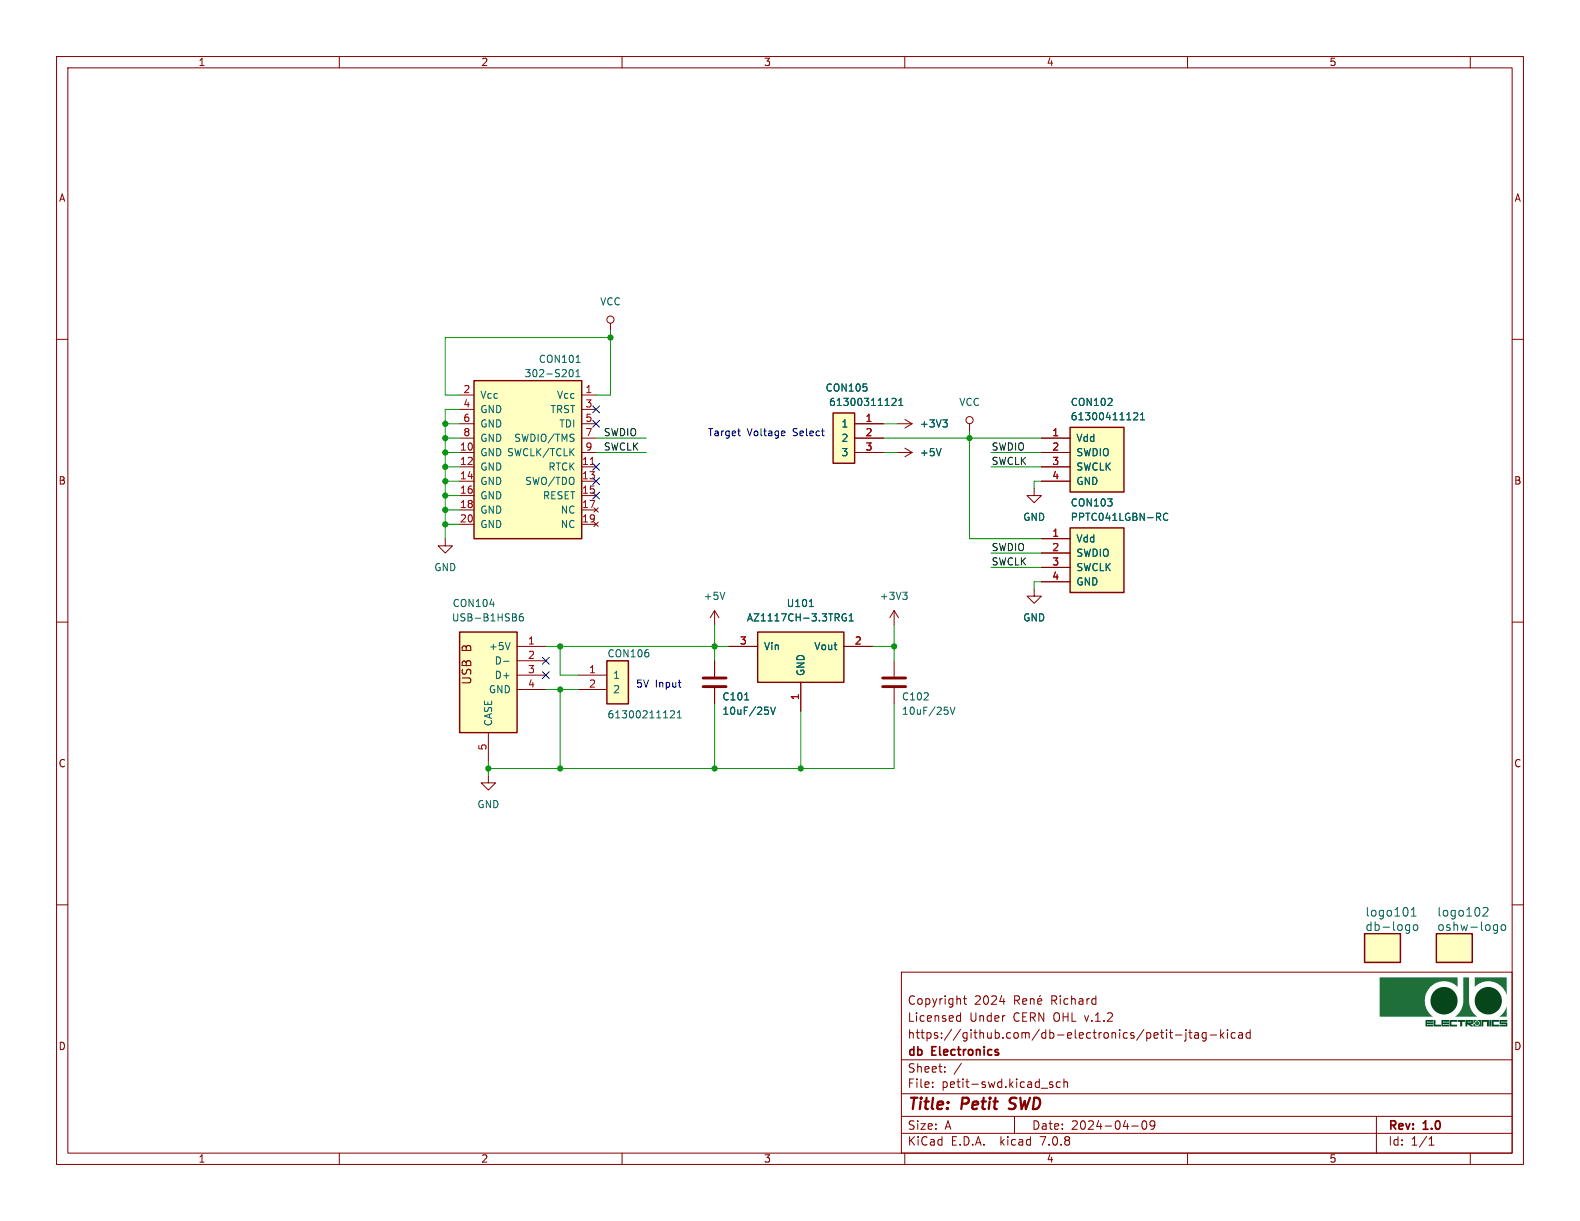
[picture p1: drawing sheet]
(kicad_sch (version 20230121) (generator eeschema)

 (paper "A")

 (title_block
  (title "Petit SWD")
  (date "2024-04-09")
  (rev "1.0")
  (company "db Electronics")
  (comment 1 "https://github.com/db-electronics/petit-jtag-kicad")
  (comment 2 "Licensed Under CERN OHL v.1.2")
  (comment 3 "Copyright 2024 René Richard"))

 (lib_symbols
  (symbol "AZ1117CH-3.3TRG1_1" (pin_names (offset 1.016)) (in_bom yes) (on_board yes)
   (property "Reference" "U" (at 1.27 3.175 0) (effects (font (size 1.27 1.27))))
   (property "Value" "AZ1117CH-3.3TRG1" (at 0 0.635 0) (effects (font (size 1.27 1.27)) (justify left bottom)))
   (property "Footprint" "db-smt:SOT-223" (at 15.875 6.985 0) (effects (font (size 1.524 1.524)) hide))
   (property "Datasheet" "https://www.diodes.com/assets/Datasheets/AZ1117C.pdf" (at 29.21 9.525 0) (effects (font (size 1.524 1.524)) hide))
   (property "Supplier" "www.digikey.ca" (at 10.16 19.05 0) (effects (font (size 1.27 1.27)) hide))
   (property "Supplier Number" "AZ1117CH-3.3TRG1DICT-ND" (at 17.78 11.43 0) (effects (font (size 1.524 1.524)) hide))
   (property "Description" "IC REG LINEAR 3.3V 800MA SOT223" (at 21.59 14.605 0) (effects (font (size 1.524 1.524)) hide))
   (symbol "AZ1117CH-3.3TRG1_1_0_1"
    (rectangle (start 0 0) (end 15.24 -8.89) (stroke (width 0.254) (type default)) (fill (type background))))
   (symbol "AZ1117CH-3.3TRG1_1_1_1"
    (pin power_in line (at 7.62 -13.97 90) (length 5.08) (name "GND" (effects (font (size 1.27 1.27)))) (number "1" (effects (font (size 1.27 1.27)))))
    (pin power_out line (at 20.32 -2.54 180) (length 5.08) (name "Vout" (effects (font (size 1.27 1.27)))) (number "2" (effects (font (size 1.27 1.27)))))
    (pin power_in line (at -5.08 -2.54 0) (length 5.08) (name "Vin" (effects (font (size 1.27 1.27)))) (number "3" (effects (font (size 1.27 1.27)))))))
  (symbol "db-artwork:logo" (pin_names (offset 1.016)) (in_bom yes) (on_board yes)
   (property "Reference" "logo" (at 0 6.35 0) (effects (font (size 1.524 1.524))))
   (property "Value" "logo" (at 0 3.81 0) (effects (font (size 1.524 1.524))))
   (property "Footprint" "" (at 0 0 0) (effects (font (size 1.524 1.524)) hide))
   (property "Datasheet" "" (at 0 0 0) (effects (font (size 1.524 1.524)) hide))
   (symbol "logo_0_1"
    (rectangle (start -2.54 2.54) (end 3.81 -2.54) (stroke (width 0.254) (type default)) (fill (type background)))))
  (symbol "db-connectors:HDR1X2" (pin_names (offset 1.016)) (in_bom yes) (on_board yes)
   (property "Reference" "CON" (at 2.54 3.81 0) (effects (font (size 1.27 1.27))))
   (property "Value" "61300211121" (at 6.985 1.27 0) (effects (font (size 1.27 1.27))))
   (property "Footprint" "db-thparts:HDR1X2" (at 1.905 12.7 0) (effects (font (size 1.524 1.524)) hide))
   (property "Datasheet" "https://www.we-online.com/katalog/datasheet/6130xx11121.pdf" (at 2.54 5.08 0) (effects (font (size 1.524 1.524)) hide))
   (property "Description" "CONN HEADER VERT 2POS 2.54MM" (at 7.62 10.16 0) (effects (font (size 1.524 1.524)) hide))
   (property "Supplier" "www.digikey.ca" (at 6.35 17.78 0) (effects (font (size 1.27 1.27)) hide))
   (property "Supplier Number" "732-5315-ND" (at 5.08 7.62 0) (effects (font (size 1.524 1.524)) hide))
   (symbol "HDR1X2_0_1"
    (rectangle (start 0 0) (end 3.81 -7.62) (stroke (width 0.254) (type default)) (fill (type background))))
   (symbol "HDR1X2_1_1"
    (pin passive line (at -5.08 -2.54 0) (length 5.08) (name "1" (effects (font (size 1.27 1.27)))) (number "1" (effects (font (size 1.27 1.27)))))
    (pin passive line (at -5.08 -5.08 0) (length 5.08) (name "2" (effects (font (size 1.27 1.27)))) (number "2" (effects (font (size 1.27 1.27)))))))
  (symbol "db-connectors:HDR1X3" (pin_names (offset 1.016)) (in_bom yes) (on_board yes)
   (property "Reference" "CON" (at 3.175 4.445 0) (effects (font (size 1.27 1.27))))
   (property "Value" "61300311121" (at 4.445 2.54 0) (effects (font (size 1.27 1.27))))
   (property "Footprint" "db-thparts:HDR1X3" (at 6.985 12.065 0) (effects (font (size 1.524 1.524)) hide))
   (property "Datasheet" "https://www.we-online.com/katalog/datasheet/6130xx11121.pdf" (at 6.35 14.732 0) (effects (font (size 1.524 1.524)) hide))
   (property "Description" "CONN HEADER VERT 3POS 2.54MM" (at 8.255 9.525 0) (effects (font (size 1.524 1.524)) hide))
   (property "Supplier" "www.digikey.ca" (at 3.302 17.272 0) (effects (font (size 1.27 1.27)) hide))
   (property "Supplier Number" "732-5316-ND" (at 5.715 6.985 0) (effects (font (size 1.524 1.524)) hide))
   (symbol "HDR1X3_0_1"
    (rectangle (start 0 0.635) (end 3.81 -8.255) (stroke (width 0.254) (type default)) (fill (type background))))
   (symbol "HDR1X3_1_1"
    (pin passive line (at -5.08 -1.27 0) (length 5.08) (name "1" (effects (font (size 1.27 1.27)))) (number "1" (effects (font (size 1.27 1.27)))))
    (pin passive line (at -5.08 -3.81 0) (length 5.08) (name "2" (effects (font (size 1.27 1.27)))) (number "2" (effects (font (size 1.27 1.27)))))
    (pin passive line (at -5.08 -6.35 0) (length 5.08) (name "3" (effects (font (size 1.27 1.27)))) (number "3" (effects (font (size 1.27 1.27)))))))
  (symbol "db-connectors:JTAG-2X10-HDR" (pin_names (offset 1.016)) (in_bom yes) (on_board yes)
   (property "Reference" "CON" (at 1.905 3.175 0) (effects (font (size 1.27 1.27))))
   (property "Value" "302-S201" (at 5.08 1.27 0) (effects (font (size 1.27 1.27))))
   (property "Footprint" "db-thparts:HDR2X10-JTAG" (at 12.7 11.43 0) (effects (font (size 1.27 1.27)) hide))
   (property "Datasheet" "http://www.on-shore.com/wp-content/uploads/2018/04/302-SXX1.pdf" (at 35.56 8.89 0) (effects (font (size 1.27 1.27)) hide))
   (property "Description" "CONN HEADER VERT 20POS 2.54MM" (at 8.89 16.51 0) (effects (font (size 1.27 1.27)) hide))
   (property "Supplier" "www.digikey.ca" (at 6.985 6.985 0) (effects (font (size 1.27 1.27)) hide))
   (property "Supplier Number" "ED10524-ND" (at 6.35 13.97 0) (effects (font (size 1.27 1.27)) hide))
   (symbol "JTAG-2X10-HDR_0_1"
    (rectangle (start 0 0) (end 19.05 -27.94) (stroke (width 0.254) (type default)) (fill (type background))))
   (symbol "JTAG-2X10-HDR_1_1"
    (pin power_in line (at -2.54 -2.54 0) (length 2.54) (name "Vcc" (effects (font (size 1.27 1.27)))) (number "1" (effects (font (size 1.27 1.27)))))
    (pin power_in line (at 21.59 -12.7 180) (length 2.54) (name "GND" (effects (font (size 1.27 1.27)))) (number "10" (effects (font (size 1.27 1.27)))))
    (pin bidirectional line (at -2.54 -15.24 0) (length 2.54) (name "RTCK" (effects (font (size 1.27 1.27)))) (number "11" (effects (font (size 1.27 1.27)))))
    (pin power_in line (at 21.59 -15.24 180) (length 2.54) (name "GND" (effects (font (size 1.27 1.27)))) (number "12" (effects (font (size 1.27 1.27)))))
    (pin bidirectional line (at -2.54 -17.78 0) (length 2.54) (name "SWO/TDO" (effects (font (size 1.27 1.27)))) (number "13" (effects (font (size 1.27 1.27)))))
    (pin power_in line (at 21.59 -17.78 180) (length 2.54) (name "GND" (effects (font (size 1.27 1.27)))) (number "14" (effects (font (size 1.27 1.27)))))
    (pin bidirectional line (at -2.54 -20.32 0) (length 2.54) (name "RESET" (effects (font (size 1.27 1.27)))) (number "15" (effects (font (size 1.27 1.27)))))
    (pin power_in line (at 21.59 -20.32 180) (length 2.54) (name "GND" (effects (font (size 1.27 1.27)))) (number "16" (effects (font (size 1.27 1.27)))))
    (pin no_connect line (at -2.54 -22.86 0) (length 2.54) (name "NC" (effects (font (size 1.27 1.27)))) (number "17" (effects (font (size 1.27 1.27)))))
    (pin power_in line (at 21.59 -22.86 180) (length 2.54) (name "GND" (effects (font (size 1.27 1.27)))) (number "18" (effects (font (size 1.27 1.27)))))
    (pin no_connect line (at -2.54 -25.4 0) (length 2.54) (name "NC" (effects (font (size 1.27 1.27)))) (number "19" (effects (font (size 1.27 1.27)))))
    (pin power_in line (at 21.59 -2.54 180) (length 2.54) (name "Vcc" (effects (font (size 1.27 1.27)))) (number "2" (effects (font (size 1.27 1.27)))))
    (pin power_in line (at 21.59 -25.4 180) (length 2.54) (name "GND" (effects (font (size 1.27 1.27)))) (number "20" (effects (font (size 1.27 1.27)))))
    (pin bidirectional line (at -2.54 -5.08 0) (length 2.54) (name "TRST" (effects (font (size 1.27 1.27)))) (number "3" (effects (font (size 1.27 1.27)))))
    (pin power_in line (at 21.59 -5.08 180) (length 2.54) (name "GND" (effects (font (size 1.27 1.27)))) (number "4" (effects (font (size 1.27 1.27)))))
    (pin bidirectional line (at -2.54 -7.62 0) (length 2.54) (name "TDI" (effects (font (size 1.27 1.27)))) (number "5" (effects (font (size 1.27 1.27)))))
    (pin power_in line (at 21.59 -7.62 180) (length 2.54) (name "GND" (effects (font (size 1.27 1.27)))) (number "6" (effects (font (size 1.27 1.27)))))
    (pin bidirectional line (at -2.54 -10.16 0) (length 2.54) (name "SWDIO/TMS" (effects (font (size 1.27 1.27)))) (number "7" (effects (font (size 1.27 1.27)))))
    (pin power_in line (at 21.59 -10.16 180) (length 2.54) (name "GND" (effects (font (size 1.27 1.27)))) (number "8" (effects (font (size 1.27 1.27)))))
    (pin bidirectional line (at -2.54 -12.7 0) (length 2.54) (name "SWCLK/TCLK" (effects (font (size 1.27 1.27)))) (number "9" (effects (font (size 1.27 1.27)))))))
  (symbol "db-connectors:SWD_HDR1X4" (pin_names (offset 1.016)) (in_bom yes) (on_board yes)
   (property "Reference" "CON" (at 2.54 3.81 0) (effects (font (size 1.27 1.27))))
   (property "Value" "61300411121" (at 6.985 1.905 0) (effects (font (size 1.27 1.27))))
   (property "Footprint" "db-thparts:HDR1X4" (at 6.985 12.065 0) (effects (font (size 1.524 1.524)) hide))
   (property "Datasheet" "https://www.we-online.com/katalog/datasheet/6130xx11121.pdf" (at 6.35 15.24 0) (effects (font (size 1.524 1.524)) hide))
   (property "Description" "CONN HEADER VERT 4POS 2.54MM" (at 8.255 9.525 0) (effects (font (size 1.524 1.524)) hide))
   (property "Supplier" "www.digikey.ca" (at 5.715 6.985 0) (effects (font (size 1.524 1.524)) hide))
   (property "Supplier Number" "732-5317-ND" (at 1.905 18.415 0) (effects (font (size 1.27 1.27)) hide))
   (symbol "SWD_HDR1X4_0_1"
    (rectangle (start 0 0.635) (end 9.525 -10.795) (stroke (width 0.254) (type default)) (fill (type background))))
   (symbol "SWD_HDR1X4_1_1"
    (pin passive line (at -5.08 -1.27 0) (length 5.08) (name "Vdd" (effects (font (size 1.27 1.27)))) (number "1" (effects (font (size 1.27 1.27)))))
    (pin passive line (at -5.08 -3.81 0) (length 5.08) (name "SWDIO" (effects (font (size 1.27 1.27)))) (number "2" (effects (font (size 1.27 1.27)))))
    (pin passive line (at -5.08 -6.35 0) (length 5.08) (name "SWCLK" (effects (font (size 1.27 1.27)))) (number "3" (effects (font (size 1.27 1.27)))))
    (pin passive line (at -5.08 -8.89 0) (length 5.08) (name "GND" (effects (font (size 1.27 1.27)))) (number "4" (effects (font (size 1.27 1.27)))))))
  (symbol "db-connectors:SWD_RCP1X4_RA" (pin_names (offset 1.016)) (in_bom yes) (on_board yes)
   (property "Reference" "CON" (at 3.175 4.445 0) (effects (font (size 1.27 1.27))))
   (property "Value" "PPTC041LGBN-RC" (at 4.445 2.54 0) (effects (font (size 1.27 1.27))))
   (property "Footprint" "db-thparts:RCP1X4_RA" (at 6.985 12.065 0) (effects (font (size 1.524 1.524)) hide))
   (property "Datasheet" "https://mm.digikey.com/Volume0/opasdata/d220001/medias/docus/937/Female_Headers.100_DS.pdf" (at 6.35 15.24 0) (effects (font (size 1.524 1.524)) hide))
   (property "Description" "CONN HDR 4POS 0.1 TIN PCB R/A" (at 8.255 9.525 0) (effects (font (size 1.524 1.524)) hide))
   (property "Supplier" "www.digikey.ca" (at 5.715 6.985 0) (effects (font (size 1.524 1.524)) hide))
   (property "Supplier Number" "S5440-ND" (at 1.905 18.415 0) (effects (font (size 1.27 1.27)) hide))
   (symbol "SWD_RCP1X4_RA_0_1"
    (rectangle (start 0 0.635) (end 9.525 -10.795) (stroke (width 0.254) (type default)) (fill (type background))))
   (symbol "SWD_RCP1X4_RA_1_1"
    (pin passive line (at -5.08 -1.27 0) (length 5.08) (name "Vdd" (effects (font (size 1.27 1.27)))) (number "1" (effects (font (size 1.27 1.27)))))
    (pin passive line (at -5.08 -3.81 0) (length 5.08) (name "SWDIO" (effects (font (size 1.27 1.27)))) (number "2" (effects (font (size 1.27 1.27)))))
    (pin passive line (at -5.08 -6.35 0) (length 5.08) (name "SWCLK" (effects (font (size 1.27 1.27)))) (number "3" (effects (font (size 1.27 1.27)))))
    (pin passive line (at -5.08 -8.89 0) (length 5.08) (name "GND" (effects (font (size 1.27 1.27)))) (number "4" (effects (font (size 1.27 1.27)))))))
  (symbol "db-connectors:USB-B1HSB6" (pin_names (offset 1.016)) (in_bom yes) (on_board yes)
   (property "Reference" "CON" (at 2.54 3.175 0) (effects (font (size 1.27 1.27))))
   (property "Value" "USB-B1HSB6" (at 6.35 1.27 0) (effects (font (size 1.27 1.27))))
   (property "Footprint" "db-thparts:USB-B1HSxx" (at 14.605 12.065 0) (effects (font (size 1.524 1.524)) hide))
   (property "Datasheet" "http://www.on-shore.com/wp-content/uploads/2015/09/usb-b1hsxx.pdf" (at 44.45 5.715 0) (effects (font (size 1.524 1.524)) hide))
   (property "Description" "CONN USB TYPE B R/A BLACK" (at 18.415 7.62 0) (effects (font (size 1.524 1.524)) hide))
   (property "Supplier" "www.digikey.ca" (at 7.62 13.97 0) (effects (font (size 1.27 1.27)) hide))
   (property "Supplier Number" "ED2983-ND" (at 7.62 10.16 0) (effects (font (size 1.524 1.524)) hide))
   (symbol "USB-B1HSB6_0_0"
    (rectangle (start 0 0) (end 10.16 -17.78) (stroke (width 0.254) (type default)) (fill (type background)))
    (text "USB B" (at 8.89 -5.715 900) (effects (font (size 1.524 1.524)))))
   (symbol "USB-B1HSB6_1_1"
    (pin passive line (at -5.08 -2.54 0) (length 5.08) (name "+5V" (effects (font (size 1.27 1.27)))) (number "1" (effects (font (size 1.27 1.27)))))
    (pin passive line (at -5.08 -5.08 0) (length 5.08) (name "D-" (effects (font (size 1.27 1.27)))) (number "2" (effects (font (size 1.27 1.27)))))
    (pin passive line (at -5.08 -7.62 0) (length 5.08) (name "D+" (effects (font (size 1.27 1.27)))) (number "3" (effects (font (size 1.27 1.27)))))
    (pin passive line (at -5.08 -10.16 0) (length 5.08) (name "GND" (effects (font (size 1.27 1.27)))) (number "4" (effects (font (size 1.27 1.27)))))
    (pin passive line (at 5.08 -22.86 90) (length 5.08) (name "CASE" (effects (font (size 1.27 1.27)))) (number "5" (effects (font (size 1.27 1.27)))))))
  (symbol "db-passives:C_0805" (pin_numbers hide) (pin_names (offset 0.254)) (in_bom yes) (on_board yes)
   (property "Reference" "C" (at 0.635 2.54 0) (effects (font (size 1.27 1.27)) (justify left)))
   (property "Value" "C_0805" (at 0.635 -2.54 0) (effects (font (size 1.27 1.27)) (justify left)))
   (property "Footprint" "db-smt:0805" (at 0.9652 -3.81 0) (effects (font (size 0.762 0.762)) hide))
   (property "Datasheet" "" (at 0.635 2.54 0) (effects (font (size 1.524 1.524)) hide))
   (property "Description" "#ND" (at 3.175 7.62 0) (effects (font (size 1.524 1.524)) hide))
   (property "Supplier" "#ND" (at 3.175 5.08 0) (effects (font (size 1.524 1.524)) hide))
   (property "Supplier Number" "#ND" (at 3.175 10.16 0) (effects (font (size 1.27 1.27)) hide))
   (symbol "C_0805_0_1"
    (polyline (pts (xy -2.032 -0.762) (xy 2.032 -0.762)) (stroke (width 0.508) (type default)) (fill (type none)))
    (polyline (pts (xy -2.032 0.762) (xy 2.032 0.762)) (stroke (width 0.508) (type default)) (fill (type none))))
   (symbol "C_0805_1_1"
    (pin passive line (at 0 3.81 270) (length 2.794) (name "~" (effects (font (size 1.016 1.016)))) (number "1" (effects (font (size 1.016 1.016)))))
    (pin passive line (at 0 -3.81 90) (length 2.794) (name "~" (effects (font (size 1.016 1.016)))) (number "2" (effects (font (size 1.016 1.016)))))))
  (symbol "power:+3V3" (power) (pin_names (offset 0)) (in_bom yes) (on_board yes)
   (property "Reference" "#PWR" (at 0 -3.81 0) (effects (font (size 1.27 1.27)) hide))
   (property "Value" "+3V3" (at 0 3.556 0) (effects (font (size 1.27 1.27))))
   (property "Footprint" "" (at 0 0 0) (effects (font (size 1.27 1.27)) hide))
   (property "Datasheet" "" (at 0 0 0) (effects (font (size 1.27 1.27)) hide))
   (symbol "+3V3_0_1"
    (polyline (pts (xy -0.762 1.27) (xy 0 2.54)) (stroke (width 0) (type default)) (fill (type none)))
    (polyline (pts (xy 0 0) (xy 0 2.54)) (stroke (width 0) (type default)) (fill (type none)))
    (polyline (pts (xy 0 2.54) (xy 0.762 1.27)) (stroke (width 0) (type default)) (fill (type none))))
   (symbol "+3V3_1_1"
    (pin power_in line (at 0 0 90) (length 0) hide (name "+3V3" (effects (font (size 1.27 1.27)))) (number "1" (effects (font (size 1.27 1.27)))))))
  (symbol "power:+5V" (power) (pin_names (offset 0)) (in_bom yes) (on_board yes)
   (property "Reference" "#PWR" (at 0 -3.81 0) (effects (font (size 1.27 1.27)) hide))
   (property "Value" "+5V" (at 0 3.556 0) (effects (font (size 1.27 1.27))))
   (property "Footprint" "" (at 0 0 0) (effects (font (size 1.27 1.27)) hide))
   (property "Datasheet" "" (at 0 0 0) (effects (font (size 1.27 1.27)) hide))
   (symbol "+5V_0_1"
    (polyline (pts (xy -0.762 1.27) (xy 0 2.54)) (stroke (width 0) (type default)) (fill (type none)))
    (polyline (pts (xy 0 0) (xy 0 2.54)) (stroke (width 0) (type default)) (fill (type none)))
    (polyline (pts (xy 0 2.54) (xy 0.762 1.27)) (stroke (width 0) (type default)) (fill (type none))))
   (symbol "+5V_1_1"
    (pin power_in line (at 0 0 90) (length 0) hide (name "+5V" (effects (font (size 1.27 1.27)))) (number "1" (effects (font (size 1.27 1.27)))))))
  (symbol "power:GND" (power) (pin_names (offset 0)) (in_bom yes) (on_board yes)
   (property "Reference" "#PWR" (at 0 -6.35 0) (effects (font (size 1.27 1.27)) hide))
   (property "Value" "GND" (at 0 -3.81 0) (effects (font (size 1.27 1.27))))
   (property "Footprint" "" (at 0 0 0) (effects (font (size 1.27 1.27)) hide))
   (property "Datasheet" "" (at 0 0 0) (effects (font (size 1.27 1.27)) hide))
   (symbol "GND_0_1"
    (polyline (pts (xy 0 0) (xy 0 -1.27) (xy 1.27 -1.27) (xy 0 -2.54) (xy -1.27 -1.27) (xy 0 -1.27)) (stroke (width 0) (type default)) (fill (type none))))
   (symbol "GND_1_1"
    (pin power_in line (at 0 0 270) (length 0) hide (name "GND" (effects (font (size 1.27 1.27)))) (number "1" (effects (font (size 1.27 1.27)))))))
  (symbol "power:VCC" (power) (pin_names (offset 0)) (in_bom yes) (on_board yes)
   (property "Reference" "#PWR" (at 0 -3.81 0) (effects (font (size 1.27 1.27)) hide))
   (property "Value" "VCC" (at 0 3.81 0) (effects (font (size 1.27 1.27))))
   (property "Footprint" "" (at 0 0 0) (effects (font (size 1.27 1.27)) hide))
   (property "Datasheet" "" (at 0 0 0) (effects (font (size 1.27 1.27)) hide))
   (symbol "VCC_0_1"
    (polyline (pts (xy 0 0) (xy 0 1.27)) (stroke (width 0) (type default)) (fill (type none)))
    (circle (center 0 1.905) (radius 0.635) (stroke (width 0) (type default)) (fill (type none))))
   (symbol "VCC_1_1"
    (pin power_in line (at 0 0 90) (length 0) hide (name "VCC" (effects (font (size 1.27 1.27)))) (number "1" (effects (font (size 1.27 1.27))))))))

 (junction (at 78.74 90.17) (diameter 0) (color 0 0 0 0))
 (junction (at 78.74 85.09) (diameter 0) (color 0 0 0 0))
 (junction (at 78.74 77.47) (diameter 0) (color 0 0 0 0))
 (junction (at 86.36 135.89) (diameter 0) (color 0 0 0 0))
 (junction (at 99.06 135.89) (diameter 0) (color 0 0 0 0))
 (junction (at 107.95 59.69) (diameter 0) (color 0 0 0 0))
 (junction (at 126.365 114.3) (diameter 0) (color 0 0 0 0))
 (junction (at 78.74 92.71) (diameter 0) (color 0 0 0 0))
 (junction (at 78.74 80.01) (diameter 0) (color 0 0 0 0))
 (junction (at 126.365 135.89) (diameter 0) (color 0 0 0 0))
 (junction (at 78.74 74.93) (diameter 0) (color 0 0 0 0))
 (junction (at 158.115 114.3) (diameter 0) (color 0 0 0 0))
 (junction (at 171.45 77.47) (diameter 0) (color 0 0 0 0))
 (junction (at 99.06 121.92) (diameter 0) (color 0 0 0 0))
 (junction (at 78.74 82.55) (diameter 0) (color 0 0 0 0))
 (junction (at 141.605 135.89) (diameter 0) (color 0 0 0 0))
 (junction (at 78.74 87.63) (diameter 0) (color 0 0 0 0))
 (junction (at 99.06 114.3) (diameter 0) (color 0 0 0 0))

 (no_connect (at 96.52 119.38))
 (no_connect (at 105.41 72.39))
 (no_connect (at 105.41 82.55))
 (no_connect (at 105.41 74.93))
 (no_connect (at 105.41 87.63))
 (no_connect (at 105.41 85.09))
 (no_connect (at 96.52 116.84))

 (wire (pts (xy 96.52 114.3) (xy 99.06 114.3)) (stroke (width 0) (type default)))
 (wire (pts (xy 78.74 85.09) (xy 81.28 85.09)) (stroke (width 0) (type default)))
 (wire (pts (xy 158.115 110.49) (xy 158.115 114.3)) (stroke (width 0) (type default)))
 (wire (pts (xy 105.41 77.47) (xy 114.3 77.47)) (stroke (width 0) (type default)))
 (wire (pts (xy 107.95 59.69) (xy 107.95 69.85)) (stroke (width 0) (type default)))
 (wire (pts (xy 184.15 95.25) (xy 171.45 95.25)) (stroke (width 0) (type default)))
 (wire (pts (xy 78.74 87.63) (xy 78.74 90.17)) (stroke (width 0) (type default)))
 (wire (pts (xy 86.36 135.89) (xy 86.36 137.16)) (stroke (width 0) (type default)))
 (wire (pts (xy 141.605 125.73) (xy 141.605 135.89)) (stroke (width 0) (type default)))
 (wire (pts (xy 126.365 114.3) (xy 126.365 110.49)) (stroke (width 0) (type default)))
 (wire (pts (xy 78.74 82.55) (xy 81.28 82.55)) (stroke (width 0) (type default)))
 (wire (pts (xy 126.365 114.3) (xy 126.365 116.84)) (stroke (width 0) (type default)))
 (wire (pts (xy 175.26 97.79) (xy 184.15 97.79)) (stroke (width 0) (type default)))
 (wire (pts (xy 78.74 85.09) (xy 78.74 87.63)) (stroke (width 0) (type default)))
 (wire (pts (xy 175.26 80.01) (xy 184.15 80.01)) (stroke (width 0) (type default)))
 (wire (pts (xy 126.365 135.89) (xy 99.06 135.89)) (stroke (width 0) (type default)))
 (wire (pts (xy 96.52 121.92) (xy 99.06 121.92)) (stroke (width 0) (type default)))
 (wire (pts (xy 99.06 114.3) (xy 126.365 114.3)) (stroke (width 0) (type default)))
 (wire (pts (xy 78.74 74.93) (xy 78.74 77.47)) (stroke (width 0) (type default)))
 (wire (pts (xy 126.365 114.3) (xy 128.905 114.3)) (stroke (width 0) (type default)))
 (wire (pts (xy 102.235 119.38) (xy 99.06 119.38)) (stroke (width 0) (type default)))
 (wire (pts (xy 78.74 74.93) (xy 81.28 74.93)) (stroke (width 0) (type default)))
 (wire (pts (xy 158.115 135.89) (xy 141.605 135.89)) (stroke (width 0) (type default)))
 (wire (pts (xy 78.74 59.69) (xy 107.95 59.69)) (stroke (width 0) (type default)))
 (wire (pts (xy 78.74 69.85) (xy 78.74 59.69)) (stroke (width 0) (type default)))
 (wire (pts (xy 141.605 135.89) (xy 126.365 135.89)) (stroke (width 0) (type default)))
 (wire (pts (xy 78.74 77.47) (xy 81.28 77.47)) (stroke (width 0) (type default)))
 (wire (pts (xy 156.21 80.01) (xy 158.75 80.01)) (stroke (width 0) (type default)))
 (wire (pts (xy 171.45 77.47) (xy 184.15 77.47)) (stroke (width 0) (type default)))
 (wire (pts (xy 184.15 102.87) (xy 182.88 102.87)) (stroke (width 0) (type default)))
 (wire (pts (xy 78.74 87.63) (xy 81.28 87.63)) (stroke (width 0) (type default)))
 (wire (pts (xy 99.06 121.92) (xy 102.235 121.92)) (stroke (width 0) (type default)))
 (wire (pts (xy 81.28 69.85) (xy 78.74 69.85)) (stroke (width 0) (type default)))
 (wire (pts (xy 99.06 121.92) (xy 99.06 135.89)) (stroke (width 0) (type default)))
 (wire (pts (xy 78.74 92.71) (xy 78.74 95.25)) (stroke (width 0) (type default)))
 (wire (pts (xy 86.36 135.89) (xy 99.06 135.89)) (stroke (width 0) (type default)))
 (wire (pts (xy 78.74 80.01) (xy 78.74 82.55)) (stroke (width 0) (type default)))
 (wire (pts (xy 99.06 119.38) (xy 99.06 114.3)) (stroke (width 0) (type default)))
 (wire (pts (xy 78.74 92.71) (xy 81.28 92.71)) (stroke (width 0) (type default)))
 (wire (pts (xy 107.95 58.42) (xy 107.95 59.69)) (stroke (width 0) (type default)))
 (wire (pts (xy 156.21 77.47) (xy 171.45 77.47)) (stroke (width 0) (type default)))
 (wire (pts (xy 78.74 72.39) (xy 78.74 74.93)) (stroke (width 0) (type default)))
 (wire (pts (xy 78.74 82.55) (xy 78.74 85.09)) (stroke (width 0) (type default)))
 (wire (pts (xy 107.95 69.85) (xy 105.41 69.85)) (stroke (width 0) (type default)))
 (wire (pts (xy 182.88 85.09) (xy 182.88 86.36)) (stroke (width 0) (type default)))
 (wire (pts (xy 78.74 77.47) (xy 78.74 80.01)) (stroke (width 0) (type default)))
 (wire (pts (xy 86.36 134.62) (xy 86.36 135.89)) (stroke (width 0) (type default)))
 (wire (pts (xy 184.15 85.09) (xy 182.88 85.09)) (stroke (width 0) (type default)))
 (wire (pts (xy 156.21 74.93) (xy 158.75 74.93)) (stroke (width 0) (type default)))
 (wire (pts (xy 78.74 90.17) (xy 78.74 92.71)) (stroke (width 0) (type default)))
 (wire (pts (xy 175.26 100.33) (xy 184.15 100.33)) (stroke (width 0) (type default)))
 (wire (pts (xy 158.115 124.46) (xy 158.115 135.89)) (stroke (width 0) (type default)))
 (wire (pts (xy 78.74 80.01) (xy 81.28 80.01)) (stroke (width 0) (type default)))
 (wire (pts (xy 158.115 114.3) (xy 158.115 116.84)) (stroke (width 0) (type default)))
 (wire (pts (xy 105.41 80.01) (xy 114.3 80.01)) (stroke (width 0) (type default)))
 (wire (pts (xy 182.88 102.87) (xy 182.88 104.14)) (stroke (width 0) (type default)))
 (wire (pts (xy 78.74 90.17) (xy 81.28 90.17)) (stroke (width 0) (type default)))
 (wire (pts (xy 81.28 72.39) (xy 78.74 72.39)) (stroke (width 0) (type default)))
 (wire (pts (xy 175.26 82.55) (xy 184.15 82.55)) (stroke (width 0) (type default)))
 (wire (pts (xy 171.45 77.47) (xy 171.45 76.2)) (stroke (width 0) (type default)))
 (wire (pts (xy 171.45 95.25) (xy 171.45 77.47)) (stroke (width 0) (type default)))
 (wire (pts (xy 154.305 114.3) (xy 158.115 114.3)) (stroke (width 0) (type default)))
 (wire (pts (xy 126.365 124.46) (xy 126.365 135.89)) (stroke (width 0) (type default)))

 (image (at 255.27 177.165) (scale 0.22185)
  (data))

 (text "Target Voltage Select" (at 125.095 77.47 0) (effects (font (size 1.27 1.27)) (justify left bottom)))
 (text "5V Input" (at 112.395 121.92 0) (effects (font (size 1.27 1.27)) (justify left bottom)))

 (label "SWCLK" (at 175.26 100.33 0) (fields_autoplaced) (effects (font (size 1.27 1.27)) (justify left bottom)))
 (label "SWDIO" (at 175.26 97.79 0) (fields_autoplaced) (effects (font (size 1.27 1.27)) (justify left bottom)))
 (label "SWCLK" (at 106.68 80.01 0) (fields_autoplaced) (effects (font (size 1.27 1.27)) (justify left bottom)))
 (label "SWDIO" (at 175.26 80.01 0) (fields_autoplaced) (effects (font (size 1.27 1.27)) (justify left bottom)))
 (label "SWCLK" (at 175.26 82.55 0) (fields_autoplaced) (effects (font (size 1.27 1.27)) (justify left bottom)))
 (label "SWDIO" (at 106.68 77.47 0) (fields_autoplaced) (effects (font (size 1.27 1.27)) (justify left bottom)))

 (symbol (lib_id "power:GND") (at 182.88 86.36 0) (unit 1) (in_bom yes) (on_board yes) (dnp no) (fields_autoplaced)
  (property "Reference" "#PWR0104" (at 182.88 92.71 0) (effects (font (size 1.27 1.27)) hide))
  (property "Value" "GND" (at 182.88 91.44 0) (effects (font (size 1.27 1.27))))
  (property "Footprint" "" (at 182.88 86.36 0) (effects (font (size 1.27 1.27)) hide))
  (property "Datasheet" "" (at 182.88 86.36 0) (effects (font (size 1.27 1.27)) hide)) (pin "1"))

 (symbol (lib_id "db-passives:C_0805") (at 158.115 120.65 0) (unit 1) (in_bom yes) (on_board yes) (dnp no)
  (property "Reference" "C102" (at 159.385 123.19 0) (effects (font (size 1.27 1.27)) (justify left)))
  (property "Value" "10uF/25V" (at 159.385 125.73 0) (effects (font (size 1.27 1.27)) (justify left)))
  (property "Footprint" "db-smt:0805" (at 159.0802 124.46 0) (effects (font (size 0.762 0.762)) hide))
  (property "Datasheet" "https://mm.digikey.com/Volume0/opasdata/d220001/medias/docus/5545/CL21A106KAYNNNE%20Spec.pdf" (at 158.75 118.11 0) (effects (font (size 1.524 1.524)) hide))
  (property "Description" "CAP CER 10UF 25V X5R 0805" (at 161.29 113.03 0) (effects (font (size 1.524 1.524)) hide))
  (property "Supplier" "www.digikey.ca" (at 161.29 115.57 0) (effects (font (size 1.524 1.524)) hide))
  (property "Supplier Number" "1276-2891-1-ND" (at 161.29 110.49 0) (effects (font (size 1.27 1.27)) hide)) (pin "1") (pin "2"))

 (symbol (lib_name "AZ1117CH-3.3TRG1_1") (lib_id "db-sem:AZ1117CH-3.3TRG1") (at 133.985 111.76 0) (unit 1) (in_bom yes) (on_board yes) (dnp no) (fields_autoplaced)
  (property "Reference" "U101" (at 141.605 106.68 0) (effects (font (size 1.27 1.27))))
  (property "Value" "AZ1117CH-3.3TRG1" (at 141.605 109.22 0) (effects (font (size 1.27 1.27))))
  (property "Footprint" "db-smt:SOT-223" (at 149.86 104.775 0) (effects (font (size 1.524 1.524)) hide))
  (property "Datasheet" "https://www.diodes.com/assets/Datasheets/AZ1117C.pdf" (at 163.195 102.235 0) (effects (font (size 1.524 1.524)) hide))
  (property "Supplier" "www.digikey.ca" (at 144.145 92.71 0) (effects (font (size 1.27 1.27)) hide))
  (property "Supplier Number" "AZ1117CH-3.3TRG1DICT-ND" (at 151.765 100.33 0) (effects (font (size 1.524 1.524)) hide))
  (property "Description" "IC REG LINEAR 3.3V 800MA SOT223" (at 155.575 97.155 0) (effects (font (size 1.524 1.524)) hide)) (pin "1") (pin "2") (pin "3"))

 (symbol (lib_id "db-connectors:SWD_HDR1X4") (at 189.23 76.2 0) (unit 1) (in_bom yes) (on_board yes) (dnp no)
  (property "Reference" "CON102" (at 189.23 71.12 0) (effects (font (size 1.27 1.27)) (justify left)))
  (property "Value" "61300411121" (at 189.23 73.66 0) (effects (font (size 1.27 1.27)) (justify left)))
  (property "Footprint" "db-thparts:HDR1X4" (at 196.215 64.135 0) (effects (font (size 1.524 1.524)) hide))
  (property "Datasheet" "https://www.we-online.com/katalog/datasheet/6130xx11121.pdf" (at 195.58 60.96 0) (effects (font (size 1.524 1.524)) hide))
  (property "Description" "CONN HEADER VERT 4POS 2.54MM" (at 197.485 66.675 0) (effects (font (size 1.524 1.524)) hide))
  (property "Supplier" "www.digikey.ca" (at 194.945 69.215 0) (effects (font (size 1.524 1.524)) hide))
  (property "Supplier Number" "732-5317-ND" (at 191.135 57.785 0) (effects (font (size 1.27 1.27)) hide)) (pin "1") (pin "2") (pin "3") (pin "4"))

 (symbol (lib_id "db-connectors:HDR1X2") (at 107.315 116.84 0) (unit 1) (in_bom yes) (on_board yes) (dnp no)
  (property "Reference" "CON106" (at 107.315 115.57 0) (effects (font (size 1.27 1.27)) (justify left)))
  (property "Value" "61300211121" (at 107.315 126.365 0) (effects (font (size 1.27 1.27)) (justify left)))
  (property "Footprint" "db-thparts:HDR1X2" (at 109.22 104.14 0) (effects (font (size 1.524 1.524)) hide))
  (property "Datasheet" "https://www.we-online.com/katalog/datasheet/6130xx11121.pdf" (at 109.855 111.76 0) (effects (font (size 1.524 1.524)) hide))
  (property "Description" "CONN HEADER VERT 2POS 2.54MM" (at 114.935 106.68 0) (effects (font (size 1.524 1.524)) hide))
  (property "Supplier" "www.digikey.ca" (at 113.665 99.06 0) (effects (font (size 1.27 1.27)) hide))
  (property "Supplier Number" "732-5315-ND" (at 112.395 109.22 0) (effects (font (size 1.524 1.524)) hide)) (pin "1") (pin "2"))

 (symbol (lib_id "db-connectors:USB-B1HSB6") (at 91.44 111.76 0) (mirror y) (unit 1) (in_bom yes) (on_board yes) (dnp no)
  (property "Reference" "CON104" (at 83.82 106.68 0) (effects (font (size 1.27 1.27))))
  (property "Value" "USB-B1HSB6" (at 86.36 109.22 0) (effects (font (size 1.27 1.27))))
  (property "Footprint" "db-thparts:USB-B1HSxx" (at 76.835 99.695 0) (effects (font (size 1.524 1.524)) hide))
  (property "Datasheet" "http://www.on-shore.com/wp-content/uploads/2015/09/usb-b1hsxx.pdf" (at 46.99 106.045 0) (effects (font (size 1.524 1.524)) hide))
  (property "Description" "CONN USB TYPE B R/A BLACK" (at 73.025 104.14 0) (effects (font (size 1.524 1.524)) hide))
  (property "Supplier" "www.digikey.ca" (at 83.82 97.79 0) (effects (font (size 1.27 1.27)) hide))
  (property "Supplier Number" "ED2983-ND" (at 83.82 101.6 0) (effects (font (size 1.524 1.524)) hide)) (pin "1") (pin "2") (pin "3") (pin "4") (pin "5"))

 (symbol (lib_id "power:VCC") (at 107.95 58.42 0) (unit 1) (in_bom yes) (on_board yes) (dnp no) (fields_autoplaced)
  (property "Reference" "#PWR0106" (at 107.95 62.23 0) (effects (font (size 1.27 1.27)) hide))
  (property "Value" "VCC" (at 107.95 53.34 0) (effects (font (size 1.27 1.27))))
  (property "Footprint" "" (at 107.95 58.42 0) (effects (font (size 1.27 1.27)) hide))
  (property "Datasheet" "" (at 107.95 58.42 0) (effects (font (size 1.27 1.27)) hide)) (pin "1"))

 (symbol (lib_id "power:GND") (at 78.74 95.25 0) (unit 1) (in_bom yes) (on_board yes) (dnp no) (fields_autoplaced)
  (property "Reference" "#PWR0102" (at 78.74 101.6 0) (effects (font (size 1.27 1.27)) hide))
  (property "Value" "GND" (at 78.74 100.33 0) (effects (font (size 1.27 1.27))))
  (property "Footprint" "" (at 78.74 95.25 0) (effects (font (size 1.27 1.27)) hide))
  (property "Datasheet" "" (at 78.74 95.25 0) (effects (font (size 1.27 1.27)) hide)) (pin "1"))

 (symbol (lib_id "power:GND") (at 182.88 104.14 0) (unit 1) (in_bom yes) (on_board yes) (dnp no) (fields_autoplaced)
  (property "Reference" "#PWR0103" (at 182.88 110.49 0) (effects (font (size 1.27 1.27)) hide))
  (property "Value" "GND" (at 182.88 109.22 0) (effects (font (size 1.27 1.27))))
  (property "Footprint" "" (at 182.88 104.14 0) (effects (font (size 1.27 1.27)) hide))
  (property "Datasheet" "" (at 182.88 104.14 0) (effects (font (size 1.27 1.27)) hide)) (pin "1"))

 (symbol (lib_id "power:+5V") (at 158.75 80.01 270) (unit 1) (in_bom yes) (on_board yes) (dnp no) (fields_autoplaced)
  (property "Reference" "#PWR0110" (at 154.94 80.01 0) (effects (font (size 1.27 1.27)) hide))
  (property "Value" "+5V" (at 162.56 80.01 90) (effects (font (size 1.27 1.27)) (justify left)))
  (property "Footprint" "" (at 158.75 80.01 0) (effects (font (size 1.27 1.27)) hide))
  (property "Datasheet" "" (at 158.75 80.01 0) (effects (font (size 1.27 1.27)) hide)) (pin "1"))

 (symbol (lib_id "power:VCC") (at 171.45 76.2 0) (unit 1) (in_bom yes) (on_board yes) (dnp no) (fields_autoplaced)
  (property "Reference" "#PWR0108" (at 171.45 80.01 0) (effects (font (size 1.27 1.27)) hide))
  (property "Value" "VCC" (at 171.45 71.12 0) (effects (font (size 1.27 1.27))))
  (property "Footprint" "" (at 171.45 76.2 0) (effects (font (size 1.27 1.27)) hide))
  (property "Datasheet" "" (at 171.45 76.2 0) (effects (font (size 1.27 1.27)) hide)) (pin "1"))

 (symbol (lib_id "db-artwork:logo") (at 256.54 167.64 0) (unit 1) (in_bom no) (on_board yes) (dnp no)
  (property "Reference" "logo102" (at 254 161.29 0) (effects (font (size 1.524 1.524)) (justify left)))
  (property "Value" "oshw-logo" (at 254 163.83 0) (effects (font (size 1.524 1.524)) (justify left)))
  (property "Footprint" "db-artwork:oshw-logo_7.5mm" (at 256.54 167.64 0) (effects (font (size 1.524 1.524)) hide))
  (property "Datasheet" "" (at 256.54 167.64 0) (effects (font (size 1.524 1.524)) hide)))

 (symbol (lib_id "db-passives:C_0805") (at 126.365 120.65 0) (unit 1) (in_bom yes) (on_board yes) (dnp no)
  (property "Reference" "C101" (at 127.635 123.19 0) (effects (font (size 1.27 1.27)) (justify left)))
  (property "Value" "10uF/25V" (at 127.635 125.73 0) (effects (font (size 1.27 1.27)) (justify left)))
  (property "Footprint" "db-smt:0805" (at 127.3302 124.46 0) (effects (font (size 0.762 0.762)) hide))
  (property "Datasheet" "https://mm.digikey.com/Volume0/opasdata/d220001/medias/docus/5545/CL21A106KAYNNNE%20Spec.pdf" (at 127 118.11 0) (effects (font (size 1.524 1.524)) hide))
  (property "Description" "CAP CER 10UF 25V X5R 0805" (at 129.54 113.03 0) (effects (font (size 1.524 1.524)) hide))
  (property "Supplier" "www.digikey.ca" (at 129.54 115.57 0) (effects (font (size 1.524 1.524)) hide))
  (property "Supplier Number" "1276-2891-1-ND" (at 129.54 110.49 0) (effects (font (size 1.27 1.27)) hide)) (pin "1") (pin "2"))

 (symbol (lib_id "power:+3V3") (at 158.75 74.93 270) (unit 1) (in_bom yes) (on_board yes) (dnp no) (fields_autoplaced)
  (property "Reference" "#PWR0109" (at 154.94 74.93 0) (effects (font (size 1.27 1.27)) hide))
  (property "Value" "+3V3" (at 162.56 74.93 90) (effects (font (size 1.27 1.27)) (justify left)))
  (property "Footprint" "" (at 158.75 74.93 0) (effects (font (size 1.27 1.27)) hide))
  (property "Datasheet" "" (at 158.75 74.93 0) (effects (font (size 1.27 1.27)) hide)) (pin "1"))

 (symbol (lib_id "power:+3V3") (at 158.115 110.49 0) (unit 1) (in_bom yes) (on_board yes) (dnp no) (fields_autoplaced)
  (property "Reference" "#PWR0101" (at 158.115 114.3 0) (effects (font (size 1.27 1.27)) hide))
  (property "Value" "+3V3" (at 158.115 105.41 0) (effects (font (size 1.27 1.27))))
  (property "Footprint" "" (at 158.115 110.49 0) (effects (font (size 1.27 1.27)) hide))
  (property "Datasheet" "" (at 158.115 110.49 0) (effects (font (size 1.27 1.27)) hide)) (pin "1"))

 (symbol (lib_id "db-artwork:logo") (at 243.84 167.64 0) (unit 1) (in_bom no) (on_board yes) (dnp no)
  (property "Reference" "logo101" (at 241.3 161.29 0) (effects (font (size 1.524 1.524)) (justify left)))
  (property "Value" "db-logo" (at 241.3 163.83 0) (effects (font (size 1.524 1.524)) (justify left)))
  (property "Footprint" "db-artwork:db-logo_10mm" (at 245.11 171.45 0) (effects (font (size 1.524 1.524)) hide))
  (property "Datasheet" "" (at 243.84 167.64 0) (effects (font (size 1.524 1.524)) hide)))

 (symbol (lib_id "power:+5V") (at 126.365 110.49 0) (unit 1) (in_bom yes) (on_board yes) (dnp no) (fields_autoplaced)
  (property "Reference" "#PWR0107" (at 126.365 114.3 0) (effects (font (size 1.27 1.27)) hide))
  (property "Value" "+5V" (at 126.365 105.41 0) (effects (font (size 1.27 1.27))))
  (property "Footprint" "" (at 126.365 110.49 0) (effects (font (size 1.27 1.27)) hide))
  (property "Datasheet" "" (at 126.365 110.49 0) (effects (font (size 1.27 1.27)) hide)) (pin "1"))

 (symbol (lib_id "db-connectors:HDR1X3") (at 151.13 73.66 0) (mirror y) (unit 1) (in_bom yes) (on_board yes) (dnp no)
  (property "Reference" "CON105" (at 153.67 68.58 0) (effects (font (size 1.27 1.27)) (justify left)))
  (property "Value" "61300311121" (at 160.02 71.12 0) (effects (font (size 1.27 1.27)) (justify left)))
  (property "Footprint" "db-thparts:HDR1X3" (at 144.145 61.595 0) (effects (font (size 1.524 1.524)) hide))
  (property "Datasheet" "https://www.we-online.com/katalog/datasheet/6130xx11121.pdf" (at 144.78 58.928 0) (effects (font (size 1.524 1.524)) hide))
  (property "Description" "CONN HEADER VERT 3POS 2.54MM" (at 142.875 64.135 0) (effects (font (size 1.524 1.524)) hide))
  (property "Supplier" "www.digikey.ca" (at 147.828 56.388 0) (effects (font (size 1.27 1.27)) hide))
  (property "Supplier Number" "732-5316-ND" (at 145.415 66.675 0) (effects (font (size 1.524 1.524)) hide)) (pin "1") (pin "2") (pin "3"))

 (symbol (lib_id "power:GND") (at 86.36 137.16 0) (unit 1) (in_bom yes) (on_board yes) (dnp no) (fields_autoplaced)
  (property "Reference" "#PWR0105" (at 86.36 143.51 0) (effects (font (size 1.27 1.27)) hide))
  (property "Value" "GND" (at 86.36 142.24 0) (effects (font (size 1.27 1.27))))
  (property "Footprint" "" (at 86.36 137.16 0) (effects (font (size 1.27 1.27)) hide))
  (property "Datasheet" "" (at 86.36 137.16 0) (effects (font (size 1.27 1.27)) hide)) (pin "1"))

 (symbol (lib_id "db-connectors:SWD_RCP1X4_RA") (at 189.23 93.98 0) (unit 1) (in_bom yes) (on_board yes) (dnp no)
  (property "Reference" "CON103" (at 189.23 88.9 0) (effects (font (size 1.27 1.27)) (justify left)))
  (property "Value" "PPTC041LGBN-RC" (at 189.23 91.44 0) (effects (font (size 1.27 1.27)) (justify left)))
  (property "Footprint" "db-thparts:RCP1X4_RA" (at 196.215 81.915 0) (effects (font (size 1.524 1.524)) hide))
  (property "Datasheet" "https://mm.digikey.com/Volume0/opasdata/d220001/medias/docus/937/Female_Headers.100_DS.pdf" (at 195.58 78.74 0) (effects (font (size 1.524 1.524)) hide))
  (property "Description" "CONN HDR 4POS 0.1 TIN PCB R/A" (at 197.485 84.455 0) (effects (font (size 1.524 1.524)) hide))
  (property "Supplier" "www.digikey.ca" (at 194.945 86.995 0) (effects (font (size 1.524 1.524)) hide))
  (property "Supplier Number" "S5440-ND" (at 191.135 75.565 0) (effects (font (size 1.27 1.27)) hide)) (pin "1") (pin "2") (pin "3") (pin "4"))

 (symbol (lib_id "db-connectors:JTAG-2X10-HDR") (at 102.87 67.31 0) (mirror y) (unit 1) (in_bom yes) (on_board yes) (dnp no)
  (property "Reference" "CON101" (at 99.06 63.5 0) (effects (font (size 1.27 1.27))))
  (property "Value" "302-S201" (at 97.79 66.04 0) (effects (font (size 1.27 1.27))))
  (property "Footprint" "db-thparts:HDR2X10-JTAG-SHROUD" (at 90.17 55.88 0) (effects (font (size 1.27 1.27)) hide))
  (property "Datasheet" "http://www.on-shore.com/wp-content/uploads/2018/04/302-SXX1.pdf" (at 67.31 58.42 0) (effects (font (size 1.27 1.27)) hide))
  (property "Description" "CONN HEADER VERT 20POS 2.54MM" (at 93.98 50.8 0) (effects (font (size 1.27 1.27)) hide))
  (property "Supplier" "www.digikey.ca" (at 95.885 60.325 0) (effects (font (size 1.27 1.27)) hide))
  (property "Supplier Number" "ED10524-ND" (at 96.52 53.34 0) (effects (font (size 1.27 1.27)) hide)) (pin "1") (pin "10") (pin "11") (pin "12") (pin "13") (pin "14") (pin "15") (pin "16") (pin "17") (pin "18") (pin "19") (pin "2") (pin "20") (pin "3") (pin "4") (pin "5") (pin "6") (pin "7") (pin "8") (pin "9"))

 (sheet_instances (path "" (page "1"))))
